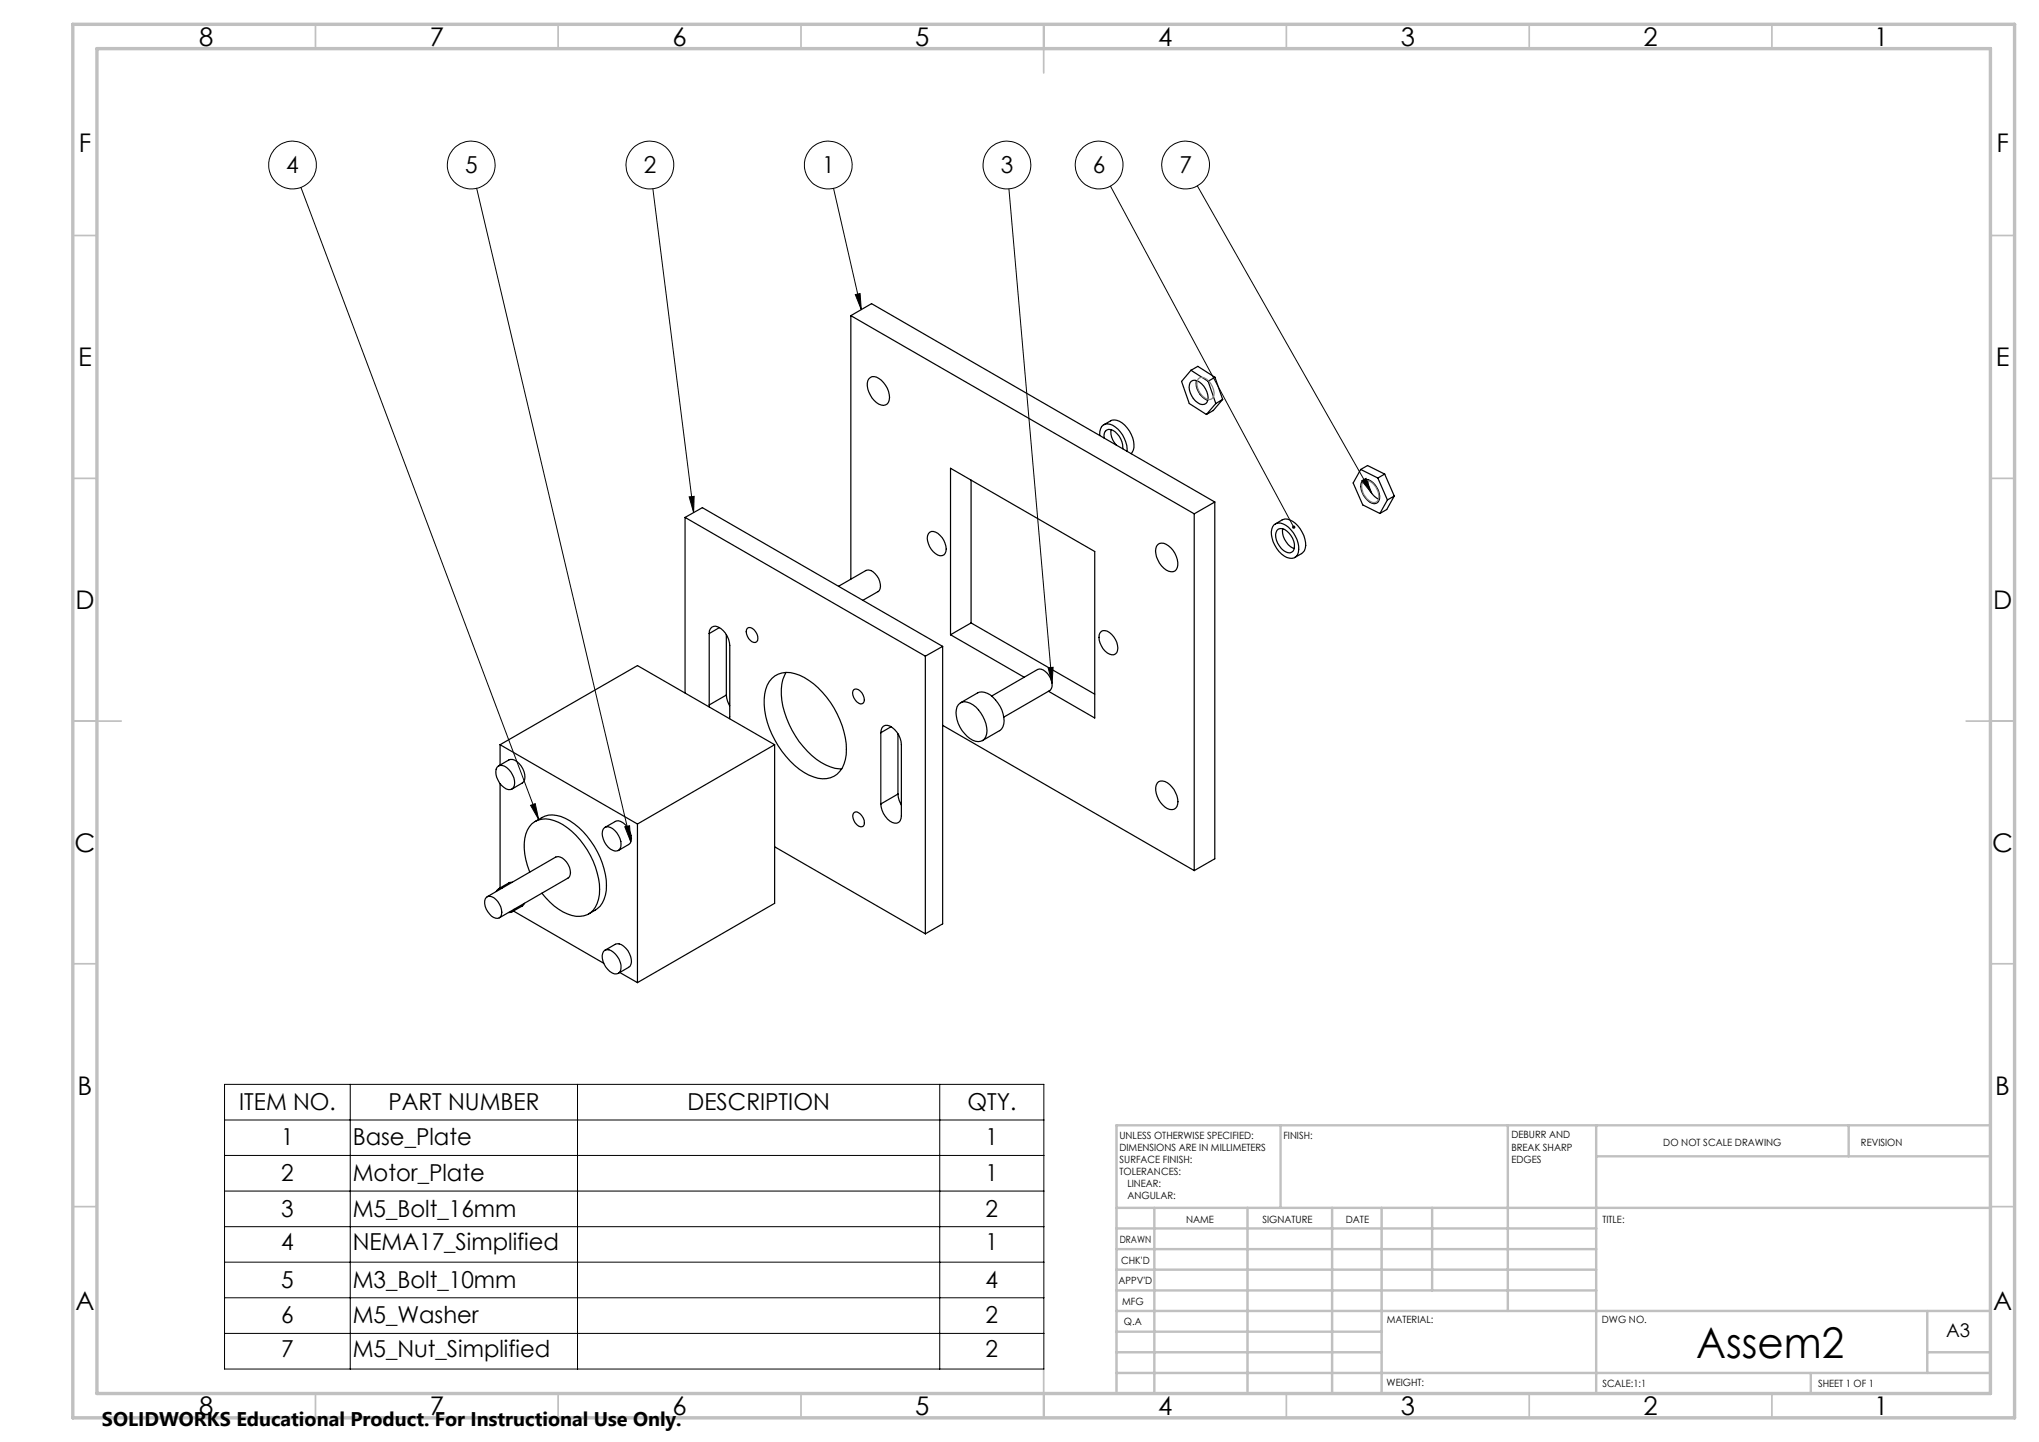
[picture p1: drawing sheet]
<svg xmlns="http://www.w3.org/2000/svg" width="420mm" height="297mm" viewBox="0 0 420 297" stroke-linecap="round" stroke-linejoin="round" font-family="sans-serif">
<g fill="none" stroke="#000" stroke-width=".25">
<path d="M175.3 65l70.7 40.8M175.3 65l4.2-2.5 70.7 40.9M175.3 65v54.3M179 78a1.71 1.71 0 0 1 2.5 .3 4.4 4.4 0 0 1 1.5 4.5 1.52 1.52 0 0 1-2.4 .1 4.7 4.7 0 0 1-1.8-4.5zM245.3 76.3l-1.9 2.3 1.6 4.5 3.5 2.3M245.3 76.3l3.5 2.2M245.3 76.3l1.4-.8 3.6 2.2M245.4 78.5a2.05 2.05 0 0 1 2.6 1 2.99 2.99 0 0 1 .4 3.6 1.96 1.96 0 0 1-2.6-1 2.99 2.99 0 0 1-.4-3.6zM246.4 78.4a3.9 3.9 0 0 0 2.4 4M248.8 78.5l1.6 4.6M250.3 77.7l-1.5 .8M250.3 77.7l1.5 4.6"/>
<path d="M200 98.9v29.4M226.6 89.7a2.11 2.11 0 0 1 1-2.4 4.2 4.2 0 0 1 4 3 4.9 4.9 0 0 1 .6 2.7M227.4 87.5a2.97 2.97 0 0 1 4.8 .7 5.3 5.3 0 0 1 1.2 4.5l-.4 .7M227.4 90.2a1.31 1.31 0 0 1 .6-1.6 1.31 1.31 0 0 1 1.7 .3 4.3 4.3 0 0 1 1.6 3.5M228.9 88.5a3.8 3.8 0 0 0 1 3.1M250.4 83.1l-1.9 2.3M251.8 82.3l-1.4 .8M251.8 82.3l-1.9 2.3-1.4 .8M280.3 96.7l-1.6 2.8 2 4.5 3.5 1.8M280.3 96.7l3.5 1.8M280.3 96.7l1.4-.8 3.5 1.7M280.7 99a1.86 1.86 0 0 1 2.5 .9 3.5 3.5 0 0 1 .8 3.2 1.35 1.35 0 0 1-2.3-.1 3.8 3.8 0 0 1-1.2-3.7z"/>
<path d="M281.8 98.8a4 4 0 0 0 2.3 4.1M283.8 98.5l2 4.5M285.2 97.6l-1.4 .9M285.2 97.6l2 4.6M141.1 106.6l49.5 28.5M141.1 106.6l3.6-2 49.5 28.5M141.1 106.6v36.1M191.5 109.6a2.1 2.1 0 0 1 2.6 1.1 3.3 3.3 0 0 1 .6 3.3 1.24 1.24 0 0 1-2 0 3.7 3.7 0 0 1-1.5-4.1zM238.5 112.1a1.98 1.98 0 0 1 2.7 .8 4.1 4.1 0 0 1 1.1 4.4 1.75 1.75 0 0 1-2.6-.3 4.4 4.4 0 0 1-1.5-4.5zM246 105.8v73.5M250.2 103.4l-4.2 2.4M250.2 103.4v73.5l-4.2 2.4"/>
<path d="M262.4 108.1a2.24 2.24 0 0 1 3 .5 5.5 5.5 0 0 1 1.9 5.7 1.8 1.8 0 0 1-2.8 .2 6.1 6.1 0 0 1-2.5-5.5zM262.7 107.9a3.3 3.3 0 0 1 2.5-1 5.7 5.7 0 0 1 3.7 6.1 3 3 0 0 1-2.2 1.8M263 109.3a1.64 1.64 0 0 1 2.5 .5 3.5 3.5 0 0 1 .9 3.7 1.64 1.64 0 0 1-2.5-.5 3.5 3.5 0 0 1-.9-3.7zM264.2 108.9a4 4 0 0 0 2.4 4.1M285.8 103l-1.6 2.8M287.2 102.2l-1.4 .8M287.2 102.2l-1.6 2.7-1.4 .9M146.1 130.5a1.34 1.34 0 0 1 .8-1.5 1.34 1.34 0 0 1 1.5 .4 4.7 4.7 0 0 1 1.9 3.5v15.1M146.1 130.5v14.7M148.2 129.3l-2.1 1.2M149.6 130.7v12.5M154 129.4a1.49 1.49 0 0 1 1.9 1.1 1.34 1.34 0 0 1-.3 1.8 2.09 2.09 0 0 1-1.6-2.9z"/>
<path d="M159 139.7a4.9 4.9 0 0 1 5.7-.6 18 18 0 0 1 9.6 16.3 4.9 4.9 0 0 1-4.9 5 11.5 11.5 0 0 1-7.5-4.6 17.4 17.4 0 0 1-4.4-12.9 5.5 5.5 0 0 1 1.5-3.2zM161.9 138.5a10.3 10.3 0 0 0-.3 8.2 18.1 18.1 0 0 0 8.5 10.9 6.3 6.3 0 0 0 3.3 .8M172.7 120.8l5.7-3.3a1.89 1.89 0 0 1 2.2 1.1 2.93 2.93 0 0 1 .5 3l-3.4 2M190.6 135.1v57.2M194.2 133.1v57.2l-3.6 2M194.2 133.1l-3.6 2M195.8 130.7v-34.3l29.7 17.2v34.3l-9.5-5.5M195.8 130.7l15.2 8.8M200 128.3l-4.2 2.4M200 128.3l25.5 14.7M226.9 130a2.05 2.05 0 0 1 2.5 1.2 3.4 3.4 0 0 1 .6 3.2 1.54 1.54 0 0 1-2.4-.3 3.7 3.7 0 0 1-1-3.8zM102.7 157.8a2.21 2.21 0 0 1 2.5 1.2 3.1 3.1 0 0 1 .6 3.2 1.24 1.24 0 0 1-2 0 3.6 3.6 0 0 1-1.4-4.2z"/>
<path d="M102.7 157.8l2.1-1.3a2.19 2.19 0 0 1 2.6 1.3 3.2 3.2 0 0 1 .5 3.2l-2.5 1.5M103 153.4l28.3 16.3M103 153.4l28.3-16.3 28.3 16.3M103 153.4v4.2M146.1 145.2v.4M149.6 143.2l.3 1.2 .4 1M149.6 143.2l-3.5 2M159.6 153.4l-28.3 16.3M159.6 153.4v32.7l-28.3 16.3M175.9 142.1a1.47 1.47 0 0 1 1.9 1.1 1.24 1.24 0 0 1-.2 1.8 2.14 2.14 0 0 1-2-2.3zM181.4 150.9a1.33 1.33 0 0 1 .8-1.5 1.33 1.33 0 0 1 1.6 .5 4.6 4.6 0 0 1 1.9 3.4v14.8a1.34 1.34 0 0 1-.8 1.4 1.34 1.34 0 0 1-1.6-.4 4.7 4.7 0 0 1-1.9-3.5M181.4 150.9v14.7"/>
<path d="M183.6 149.7l-2.2 1.2M185 151.1v12.4M194.2 149.4l51.8 29.9M197.4 145.1a2.11 2.11 0 0 1 3 .1 7 7 0 0 1 2.8 6 1.8 1.8 0 0 1-2.8 1.3 6.5 6.5 0 0 1-3.3-6.9zM197.9 144.7l3.5-2a3.1 3.1 0 0 1 3.7 1.5 5.8 5.8 0 0 1 1.5 5.5l-.6 .8-3.6 2M204.3 143.4l9.4-5.5a2.13 2.13 0 0 1 2.4 1.3 2.37 2.37 0 0 1 .1 3l-9.4 5.5M103 161.4v21.5M109.1 179.6a11.8 11.8 0 0 1-.5-8.6 4.1 4.1 0 0 1 5.5-2 15.4 15.4 0 0 1 8.6 9.6 10.2 10.2 0 0 1 0 8.2 4.3 4.3 0 0 1-5.8 1.4 13 13 0 0 1-5.3-4.2M110.2 169.2a5.6 5.6 0 0 1 7.2-.2 16.9 16.9 0 0 1 7.5 14.4 5.4 5.4 0 0 1-3.7 4.8M124.5 170.5a2.08 2.08 0 0 1 2.6 1.1 3.2 3.2 0 0 1 .6 3.2 1.47 1.47 0 0 1-2.4-.3 3.8 3.8 0 0 1-1.1-3.7zM124.6 170.4l2.2-1.2a2.08 2.08 0 0 1 2.4 1.1 3.3 3.3 0 0 1 .7 3.3l-2.5 1.6M131.3 169.7v32.7"/>
<path d="M159.6 174.4l31 17.9M175.9 167.4a.92 .92 0 0 1 1.3 .3 2 2 0 0 1 .6 2.4 1.47 1.47 0 0 1-1.9-1.1 1.42 1.42 0 0 1 0-1.6zM185 163.5a4.6 4.6 0 0 0 .7 2.3M185 163.5l-3.6 2.1M238.4 161.3a1.75 1.75 0 0 1 2.5 .3 4.4 4.4 0 0 1 1.5 4.5 1.57 1.57 0 0 1-2.4 .1 4.7 4.7 0 0 1-1.8-4.5zM100.2 184.9a1.73 1.73 0 0 1 2.4 .8 3.1 3.1 0 0 1 .6 3.1 1.47 1.47 0 0 1-2.3-.5 2.93 2.93 0 0 1-.7-3.4zM100.3 184.7l14.2-8.2a1.98 1.98 0 0 1 2.2 1 3.1 3.1 0 0 1 .6 3.1l-14.5 8.5M103.4 182.9a1.06 1.06 0 0 0-1.2 .7M105.5 181.7h-.5l-2.3 1.4M105.8 187.6l18.6 10.8M105.9 187.3a1.1 1.1 0 0 1-1.2 .7M108 186.1l-.4 .5-2.2 1.2"/>
<path d="M124.3 196a1.36 1.36 0 0 1 2 .1 3.5 3.5 0 0 1 1.3 4.1 1.58 1.58 0 0 1-2.4-.5 3.4 3.4 0 0 1-.9-3.7zM124.6 195.7l2.2-1.2a2.28 2.28 0 0 1 2.5 1.3 3.1 3.1 0 0 1 .5 3.2l-2.4 1.5M127.7 200.3l3.6 2.1"/>
</g>
<path d="M246.8 78.1a1.28 1.28 0 0 1 1.9 .2 3.4 3.4 0 0 1 1.2 3.5 1.13 1.13 0 0 1-1.9 0 3.2 3.2 0 0 1-1.2-3.7zM280.8 99.2a1.74 1.74 0 0 1 2.4 .9 2.63 2.63 0 0 1 .4 3.2 1.78 1.78 0 0 1-2.3-.9 2.8 2.8 0 0 1-.5-3.2z" fill="none" stroke="#808080" stroke-width=".25"/>
<g fill="none" stroke="#000" stroke-width=".21">
<path d="M62 38.6l48.9 130.2M98.2 38.8l31.7 134.6M134.5 38.9l8.4 66.6M171.7 38.8l5.7 25M207.8 38.9l8.9 101.9M228.7 38.3l37.8 70.3M246.6 38.3l36 63.3M176.2 60.7l1-.2 .2 3.3zM280.5 99l.9-.5 1.2 3.1zM142 102.3l1-.1-.1 3.3zM215.9 137.5l1-.1-.2 3.4zM109.3 165.9l.9-.4 .7 3.3z"/>
<path d="M128.7 170.3l1-.2 .2 3.3zM46.2 223.3h168.8v58.7h-168.8zM46.2 230.7h168.8M46.2 238h168.8M72.1 223.3v58.7M119 223.3v58.7M193.6 223.3v58.7M46.2 245.3h168.8M46.2 252.7h168.8M46.2 260h168.8M46.2 267.3h168.8M46.2 274.6h168.8"/>
<circle cx="60.3" cy="34" r="4.9"/>
<circle cx="97.1" cy="34" r="4.9"/>
<circle cx="133.9" cy="34" r="4.9"/>
<circle cx="170.6" cy="34" r="4.9"/>
<circle cx="207.4" cy="34" r="4.9"/>
<circle cx="226.4" cy="34" r="4.9"/>
<circle cx="244.2" cy="34" r="4.9"/>
</g>
<g fill="none" stroke="#c0c0c0" stroke-width=".35">
<path d="M65 5v5M115 5v5M165 5v5M215 5v10M265 5v5M315 5v5M365 5v5M15 48.5h5M410 48.5h5M15 98.5h5M410 98.5h5M15 148.5h10"/>
<path d="M405 148.5h10M15 198.5h5M410 198.5h5M15 248.5h5M410 248.5h5M65 287v5M115 287v5M165 287v5M215 282v10M265 287v5M315 287v5M365 287v5"/>
</g>
<g fill="none" stroke="#c0c0c0" stroke-width=".5">
<path d="M263.8 231.8v17M310.6 231.8v38.2M328.8 231.8v55.2M328.8 238.2h81.2M380.8 231.8v6.4M410 231.8h-180v55.2M230 248.8h180M230 257.3h98.8M230 253h98.8M237.8 248.8v38.2M257 248.8v38.2M274.4 248.8v38.2"/>
<path d="M284.6 248.8v38.2M295 248.8v17M230 265.8h98.8M230 261.5h98.8M230 278.5h54.6M230 274.3h54.6M230 270h180M397 278.5h13M397 270v12.8M230 282.8h180M373 282.8v4.2"/>
</g>
<path d="M15 5h400v287h-400zM20 10h390v277h-390z" fill="none" stroke="#c0c0c0" stroke-width=".7"/>
<path d="M176.2 60.7l1-.2 .2 3.3zM142 102.3l1-.1-.1 3.3zM266.3 108.3a.34 .34 0 0 1 .4 .1 .34 .34 0 0 1 0 .5l-.2-.3 .2 .3a.34 .34 0 0 1-.5-.1 .34 .34 0 0 1 .1-.5zM280.5 99l.9-.5 1.2 3.1zM215.9 137.5l1-.1-.2 3.4zM109.3 165.9l.9-.4 .7 3.3zM128.7 170.3l1-.2 .2 3.3z" fill="#000"/>
<text font-size="8.7" x="349.4" y="279.6">Assem2</text>
<g font-size="5.3">
<text x="41" y="9.5">8</text>
<text x="88.5" y="9.5">7</text>
<text x="138.5" y="9.5">6</text>
<text x="188.5" y="9.5">5</text>
<text x="238.5" y="9.5">4</text>
<text x="288.5" y="9.5">3</text>
<text x="338.5" y="9.5">2</text>
<text x="386" y="9.5">1</text>
<text x="16.2" y="31.2">F</text>
<text x="411.2" y="31.2">F</text>
<text x="16.1" y="75.5">E</text>
<text x="411.1" y="75.5">E</text>
<text x="15.5" y="125.5">D</text>
<text x="410.5" y="125.5">D</text>
<text x="15.4" y="175.5">C</text>
<text x="410.4" y="175.5">C</text>
<text x="16" y="225.5">B</text>
<text x="411" y="225.5">B</text>
<text x="15.5" y="269.7">A</text>
<text x="410.5" y="269.7">A</text>
<text x="41" y="291.5">8</text>
<text x="88.5" y="291.5">7</text>
<text x="138.5" y="291.5">6</text>
<text x="188.5" y="291.5">5</text>
<text x="238.5" y="291.5">4</text>
<text x="288.5" y="291.5">3</text>
<text x="338.5" y="291.5">2</text>
<text x="386" y="291.5">1</text>
</g>
<g font-size="4.8">
<text x="59" y="35.6">4</text>
<text x="95.8" y="35.6">5</text>
<text x="132.6" y="35.6">2</text>
<text x="169.3" y="35.6">1</text>
<text x="206.1" y="35.6">3</text>
<text x="225.1" y="35.6">6</text>
<text x="242.9" y="35.6">7</text>
<text x="49.3" y="228.6">ITEM NO.</text>
<text x="80" y="228.6">PART NUMBER</text>
<text x="141.6" y="228.6">DESCRIPTION</text>
<text x="199.3" y="228.6">QTY.</text>
<text x="57.9" y="235.9">1</text>
<text x="72.7" y="235.9">Base_Plate</text>
<text x="203" y="235.9">1</text>
<text x="57.9" y="243.3">2</text>
<text x="72.7" y="243.3">Motor_Plate</text>
<text x="203" y="243.3">1</text>
<text x="57.9" y="250.6">3</text>
<text x="72.7" y="250.6">M5_Bolt_16mm</text>
<text x="203" y="250.6">2</text>
<text x="57.9" y="257.5">4</text>
<text x="72.7" y="257.5">NEMA17_Simplified</text>
<text x="203" y="257.5">1</text>
<text x="57.9" y="265.2">5</text>
<text x="72.7" y="265.2">M3_Bolt_10mm</text>
<text x="203" y="265.2">4</text>
<text x="57.9" y="272.6">6</text>
<text x="72.7" y="272.6">M5_Washer</text>
<text x="203" y="272.6">2</text>
<text x="57.9" y="279.5">7</text>
<text x="72.7" y="279.5">M5_Nut_Simplified</text>
<text x="203" y="279.5">2</text>
</g>
<text font-size="4.1" x="21" y="293.7">SOLIDWORKS Educational Product. For Instructional Use Only.</text>
<text font-size="3.9" x="400.9" y="275.5">A3</text>
<g font-size="2.1">
<text x="230.6" y="234.6">UNLESS OTHERWISE SPECIFIED:</text>
<text x="230.6" y="237.1">DIMENSIONS ARE IN MILLIMETERS</text>
<text x="230.6" y="239.6">SURFACE FINISH:</text>
<text x="264.4" y="234.6">FINISH:</text>
<text x="311.3" y="234.5">DEBURR AND</text>
<text x="311.3" y="237">BREAK SHARP</text>
<text x="311.3" y="239.5">EDGES</text>
<text x="342.6" y="235.9">DO NOT SCALE DRAWING</text>
<text x="383.3" y="236.1">REVISION</text>
<text x="230.6" y="242.1">TOLERANCES:</text>
<text x="232.2" y="244.6">LINEAR:</text>
<text x="232.2" y="247.1">ANGULAR:</text>
<text x="244.3" y="252">NAME</text>
<text x="260" y="251.9">SIGNATURE</text>
<text x="277.2" y="251.9">DATE</text>
<text x="330.1" y="251.9">TITLE:</text>
<text x="230.6" y="256.1">DRAWN</text>
<text x="230.9" y="260.3">CHK'D</text>
<text x="230.4" y="264.4">APPV'D</text>
<text x="231.1" y="268.8">MFG</text>
<text x="231.5" y="273">Q.A</text>
<text x="285.6" y="272.5">MATERIAL:</text>
<text x="330" y="272.5">DWG NO.</text>
<text x="285.6" y="285.5">WEIGHT:</text>
<text x="330.1" y="285.6">SCALE:1:1</text>
<text x="374.5" y="285.6">SHEET 1 OF 1</text>
</g>
</svg>
